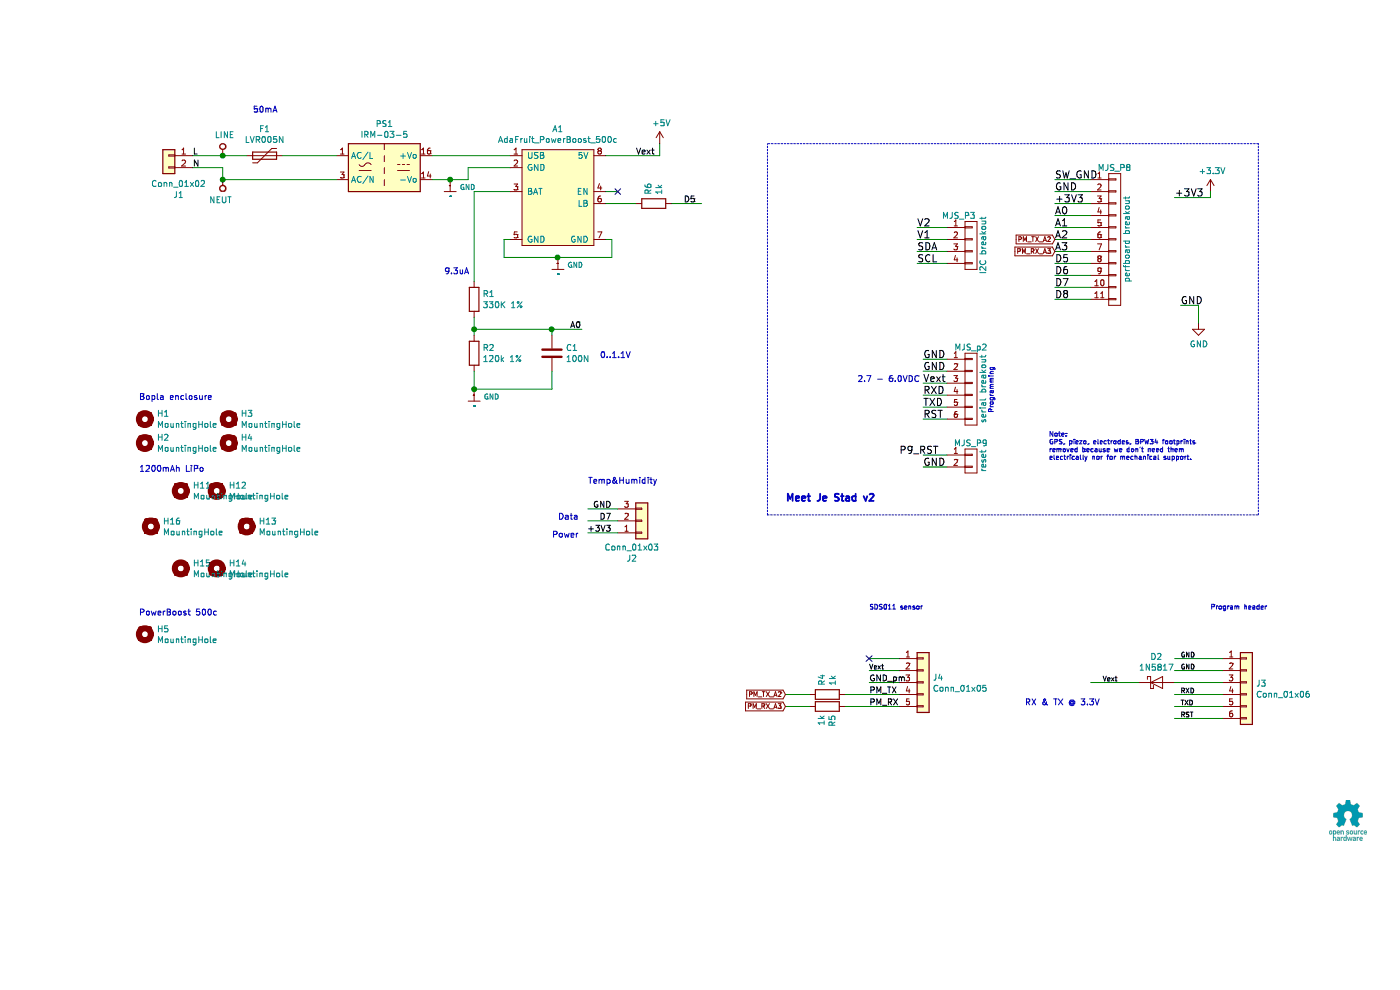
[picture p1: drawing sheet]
EESchema Schematic File Version 4
LIBS:mjs_carrier-cache
EELAYER 30 0
EELAYER END
$Descr A4 11693 8268
encoding utf-8
Sheet 1 1
Title "Meet Je Stad Carrier"
Date ""
Rev "1928"
Comp "TTN Community Apeldoorn"
Comment1 ""
Comment2 ""
Comment3 ""
Comment4 ""
$EndDescr
Text Label 9550 6000 0    39   ~ 0
RST
Text Label 9550 5900 0    39   ~ 0
TXD
Text Label 9550 5800 0    39   ~ 0
RXD
Text Label 8900 5700 0    39   ~ 0
Vext
Wire Wire Line
	8800 5700 9200 5700
$Comp
L Diode:1N5817 D2
U 1 1
P 9350 5700
F 0 "D2" H 9350 5916 50  0000 C CNN
F 1 "1N5817" H 9350 5825 50  0000 C CNN
F 2 "Diode_THT:D_DO-41_SOD81_P10.16mm_Horizontal" H 9350 5525 50  0001 C CNN
F 3 "http://www.vishay.com/docs/88525/1n5817.pdf" H 9350 5700 50  0001 C CNN
F 4 "2675093" H 9350 5700 50  0001 C CNN "OC_FARNELL"
	1    9350 5700
	1    0    0    -1  
$EndComp
Text Label 9550 5600 0    39   ~ 0
GND
Text Label 9550 5500 0    39   ~ 0
GND
Wire Wire Line
	9900 5500 9500 5500
Wire Wire Line
	9900 5600 9500 5600
Wire Wire Line
	9900 5700 9500 5700
Wire Wire Line
	9500 5800 9900 5800
Wire Wire Line
	9900 5900 9500 5900
Wire Wire Line
	9900 6000 9500 6000
Text Notes 9800 5100 0    39   ~ 0
Program header
$Comp
L Connector_Generic:Conn_01x06 J3
U 1 1
P 10100 5700
F 0 "J3" H 10180 5692 50  0000 L CNN
F 1 "Conn_01x06" H 10180 5601 50  0000 L CNN
F 2 "Connector_PinHeader_2.54mm:PinHeader_1x06_P2.54mm_Vertical" H 10100 5700 50  0001 C CNN
F 3 "~" H 10100 5700 50  0001 C CNN
F 4 "1593415" H 10100 5700 50  0001 C CNN "OC_FARNELL"
	1    10100 5700
	1    0    0    -1  
$EndComp
Text Notes 8000 3450 1    39   ~ 0
Programming
Text Label 6950 5600 0    39   ~ 0
Vext
$Comp
L Connector_Generic:Conn_01x05 J4
U 1 1
P 7400 5700
F 0 "J4" H 7480 5742 50  0000 L CNN
F 1 "Conn_01x05" H 7480 5651 50  0000 L CNN
F 2 "Connector_JST:JST_XH_S5B-XH-A_1x05_P2.50mm_Horizontal" H 7400 5700 50  0001 C CNN
F 3 "~" H 7400 5700 50  0001 C CNN
F 4 "1516293" H 7400 5700 50  0001 C CNN "OC_FARNELL"
F 5 "Horizontal version because MOQ for vertical at Farnell is 100" H 7400 5700 50  0001 C CNN "Remark"
	1    7400 5700
	1    0    0    -1  
$EndComp
Wire Wire Line
	5300 1700 5550 1700
$Comp
L Device:R R6
U 1 1
P 5150 1700
F 0 "R6" H 5220 1746 50  0000 L CNN
F 1 "1k" H 5220 1655 50  0000 L CNN
F 2 "Resistor_THT:R_Axial_DIN0207_L6.3mm_D2.5mm_P7.62mm_Horizontal" V 5080 1700 50  0001 C CNN
F 3 "~" H 5150 1700 50  0001 C CNN
F 4 "1700237" H 5150 1700 50  0001 C CNN "OC_FARNELL"
	1    5150 1700
	0    -1   -1   0   
$EndComp
Wire Wire Line
	6250 5900 6450 5900
Wire Wire Line
	6450 5800 6250 5800
Wire Wire Line
	6750 5900 7200 5900
Wire Wire Line
	6750 5800 7200 5800
$Comp
L Device:R R5
U 1 1
P 6600 5900
F 0 "R5" H 6670 5946 50  0000 L CNN
F 1 "1k" H 6670 5855 50  0000 L CNN
F 2 "Resistor_THT:R_Axial_DIN0207_L6.3mm_D2.5mm_P7.62mm_Horizontal" V 6530 5900 50  0001 C CNN
F 3 "~" H 6600 5900 50  0001 C CNN
F 4 "1700237" H 6600 5900 50  0001 C CNN "OC_FARNELL"
	1    6600 5900
	0    1    1    0   
$EndComp
$Comp
L Device:R R4
U 1 1
P 6600 5800
F 0 "R4" H 6670 5846 50  0000 L CNN
F 1 "1k" H 6670 5755 50  0000 L CNN
F 2 "Resistor_THT:R_Axial_DIN0207_L6.3mm_D2.5mm_P7.62mm_Horizontal" V 6530 5800 50  0001 C CNN
F 3 "~" H 6600 5800 50  0001 C CNN
F 4 "1700237" H 6600 5800 50  0001 C CNN "OC_FARNELL"
	1    6600 5800
	0    -1   -1   0   
$EndComp
Text GLabel 8500 2100 0    39   Input ~ 0
PM_RX_A3
Text GLabel 8500 2000 0    39   Input ~ 0
PM_TX_A2
Text GLabel 6250 5900 0    39   Input ~ 0
PM_RX_A3
Text GLabel 6250 5800 0    39   Input ~ 0
PM_TX_A2
Text Notes 6950 5100 0    39   ~ 0
SDS011 sensor
Text Label 6950 5900 0    50   ~ 0
PM_RX
Text Label 6950 5800 0    50   ~ 0
PM_TX
Text Label 6950 5700 0    50   ~ 0
GND
Wire Wire Line
	7200 5700 6950 5700
Wire Wire Line
	7200 5600 6950 5600
Wire Wire Line
	7200 5500 6950 5500
NoConn ~ 6950 5500
$Comp
L power:+3.3V #PWR0102
U 1 1
P 9800 1600
F 0 "#PWR0102" H 9800 1450 50  0001 C CNN
F 1 "+3.3V" H 9815 1773 50  0000 C CNN
F 2 "" H 9800 1600 50  0001 C CNN
F 3 "" H 9800 1600 50  0001 C CNN
	1    9800 1600
	1    0    0    -1  
$EndComp
Text Notes 6850 3200 0    50   ~ 0
2.7 - 6.0VDC
Text Notes 850  3350 0    50   ~ 0
Bopla enclosure
Text Notes 850  3950 0    50   ~ 0
1200mAh LiPo
Text Notes 850  5150 0    50   ~ 0
PowerBoost 500c
Text Notes 4350 4350 0    50   ~ 0
Data
Text Notes 4300 4500 0    50   ~ 0
Power\n
Text Notes 4600 4050 0    50   ~ 0
Temp&Humidity
Text Label 4800 4250 2    50   ~ 0
GND
Text Label 4800 4350 2    50   ~ 0
D7
Text Label 4800 4450 2    50   ~ 0
+3V3
Wire Wire Line
	4850 4250 4600 4250
Wire Wire Line
	4850 4350 4600 4350
Wire Wire Line
	4850 4450 4600 4450
$Comp
L Connector_Generic:Conn_01x03 J2
U 1 1
P 5050 4350
F 0 "J2" H 4968 4667 50  0000 C CNN
F 1 "Conn_01x03" H 4968 4576 50  0000 C CNN
F 2 "Connector_PinHeader_2.54mm:PinHeader_1x03_P2.54mm_Vertical" H 5050 4350 50  0001 C CNN
F 3 "~" H 5050 4350 50  0001 C CNN
F 4 "1593412" H 5050 4350 50  0001 C CNN "OC_FARNELL"
	1    5050 4350
	1    0    0    1   
$EndComp
Text Label 5000 1300 0    50   ~ 0
Vext
$Comp
L Mechanical:MountingHole H5
U 1 1
P 900 5300
F 0 "H5" H 1000 5346 50  0000 L CNN
F 1 "MountingHole" H 1000 5255 50  0000 L CNN
F 2 "MountingHole:MountingHole_2.5mm" H 900 5300 50  0001 C CNN
F 3 "~" H 900 5300 50  0001 C CNN
	1    900  5300
	1    0    0    -1  
$EndComp
Text Notes 1800 950  0    50   ~ 0
50mA
Connection ~ 3650 3250
$Comp
L Adafruit_PowerBoost_500C-eagle-import:GND #0103
U 1 1
P 3650 3350
F 0 "#0103" H 3700 3400 50  0001 C CNN
F 1 "GND" H 3728 3388 42  0000 L CNN
F 2 "" H 3650 3350 50  0001 C CNN
F 3 "" H 3650 3350 50  0001 C CNN
	1    3650 3350
	1    0    0    -1  
$EndComp
Text Notes 4700 3000 0    50   ~ 0
0..1.1V
Text Notes 3400 2300 0    50   ~ 0
9.3uA
Wire Wire Line
	4800 2000 4750 2000
Wire Wire Line
	3900 2150 4350 2150
NoConn ~ 4850 1600
Wire Wire Line
	4750 1300 5200 1300
Connection ~ 4300 2750
Wire Wire Line
	3650 2750 4300 2750
Wire Wire Line
	3650 3250 4300 3250
$Comp
L Device:C C1
U 1 1
P 4300 2950
F 0 "C1" H 4415 2996 50  0000 L CNN
F 1 "100N" H 4415 2905 50  0000 L CNN
F 2 "Capacitor_THT:C_Disc_D5.0mm_W2.5mm_P2.50mm" H 4338 2800 50  0001 C CNN
F 3 "~" H 4300 2950 50  0001 C CNN
F 4 "1141777" H 4300 2950 50  0001 C CNN "OC_FARNEL"
	1    4300 2950
	1    0    0    -1  
$EndComp
$Comp
L Device:R R1
U 1 1
P 3650 2500
F 0 "R1" H 3720 2546 50  0000 L CNN
F 1 "330K 1%" H 3720 2455 50  0000 L CNN
F 2 "Resistor_THT:R_Axial_DIN0207_L6.3mm_D2.5mm_P7.62mm_Horizontal" V 3580 2500 50  0001 C CNN
F 3 "~" H 3650 2500 50  0001 C CNN
F 4 "9341765" H 3650 2500 50  0001 C CNN "OC_FARNELL"
	1    3650 2500
	1    0    0    -1  
$EndComp
Text Label 5400 1700 0    50   ~ 0
D5
Wire Wire Line
	4750 1700 5000 1700
Text Label 4450 2750 0    50   ~ 0
A0
Wire Wire Line
	4300 2750 4550 2750
Wire Wire Line
	4300 3250 4300 3100
Wire Wire Line
	3650 3100 3650 3250
Wire Wire Line
	3650 2750 3650 2800
Connection ~ 3650 2750
Wire Wire Line
	4300 2800 4300 2750
Wire Wire Line
	3650 2650 3650 2750
Wire Wire Line
	3650 1600 3650 2350
Wire Wire Line
	3950 1600 3650 1600
$Comp
L Device:R R2
U 1 1
P 3650 2950
F 0 "R2" H 3720 2996 50  0000 L CNN
F 1 "120k 1%" H 3720 2905 50  0000 L CNN
F 2 "Resistor_THT:R_Axial_DIN0207_L6.3mm_D2.5mm_P7.62mm_Horizontal" V 3580 2950 50  0001 C CNN
F 3 "~" H 3650 2950 50  0001 C CNN
F 4 "9341242" H 3650 2950 50  0001 C CNN "OC_FARNELL"
	1    3650 2950
	1    0    0    -1  
$EndComp
Wire Wire Line
	5200 1300 5200 1200
Wire Wire Line
	4750 1600 4850 1600
Wire Wire Line
	3450 1500 3300 1500
Connection ~ 3450 1500
$Comp
L Adafruit_PowerBoost_500C-eagle-import:GND #0102
U 1 1
P 3450 1600
F 0 "#0102" H 3500 1650 50  0001 C CNN
F 1 "GND" H 3528 1638 42  0000 L CNN
F 2 "" H 3450 1600 50  0001 C CNN
F 3 "" H 3450 1600 50  0001 C CNN
	1    3450 1600
	1    0    0    -1  
$EndComp
Wire Wire Line
	1550 1300 1750 1300
Connection ~ 1550 1300
$Comp
L power:LINE #PWR0105
U 1 1
P 1550 1300
F 0 "#PWR0105" H 1550 1150 50  0001 C CNN
F 1 "LINE" H 1567 1473 50  0000 C CNN
F 2 "" H 1550 1300 50  0001 C CNN
F 3 "" H 1550 1300 50  0001 C CNN
	1    1550 1300
	1    0    0    -1  
$EndComp
Wire Wire Line
	1300 1300 1550 1300
Connection ~ 1550 1500
$Comp
L power:NEUT #PWR0104
U 1 1
P 1550 1500
F 0 "#PWR0104" H 1550 1350 50  0001 C CNN
F 1 "NEUT" H 1568 1673 50  0000 C CNN
F 2 "" H 1550 1500 50  0001 C CNN
F 3 "" H 1550 1500 50  0001 C CNN
	1    1550 1500
	-1   0    0    1   
$EndComp
$Comp
L Mechanical:MountingHole H14
U 1 1
P 1500 4750
F 0 "H14" H 1600 4796 50  0000 L CNN
F 1 "MountingHole" H 1600 4705 50  0000 L CNN
F 2 "MountingHole:MountingHole_2.5mm" H 1500 4750 50  0001 C CNN
F 3 "~" H 1500 4750 50  0001 C CNN
	1    1500 4750
	1    0    0    -1  
$EndComp
$Comp
L Mechanical:MountingHole H15
U 1 1
P 1200 4750
F 0 "H15" H 1300 4796 50  0000 L CNN
F 1 "MountingHole" H 1300 4705 50  0000 L CNN
F 2 "MountingHole:MountingHole_2.5mm" H 1200 4750 50  0001 C CNN
F 3 "~" H 1200 4750 50  0001 C CNN
	1    1200 4750
	1    0    0    -1  
$EndComp
$Comp
L Mechanical:MountingHole H13
U 1 1
P 1750 4400
F 0 "H13" H 1850 4446 50  0000 L CNN
F 1 "MountingHole" H 1850 4355 50  0000 L CNN
F 2 "MountingHole:MountingHole_2.5mm" H 1750 4400 50  0001 C CNN
F 3 "~" H 1750 4400 50  0001 C CNN
	1    1750 4400
	1    0    0    -1  
$EndComp
$Comp
L Mechanical:MountingHole H16
U 1 1
P 950 4400
F 0 "H16" H 1050 4446 50  0000 L CNN
F 1 "MountingHole" H 1050 4355 50  0000 L CNN
F 2 "MountingHole:MountingHole_2.5mm" H 950 4400 50  0001 C CNN
F 3 "~" H 950 4400 50  0001 C CNN
	1    950  4400
	1    0    0    -1  
$EndComp
$Comp
L Mechanical:MountingHole H12
U 1 1
P 1500 4100
F 0 "H12" H 1600 4146 50  0000 L CNN
F 1 "MountingHole" H 1600 4055 50  0000 L CNN
F 2 "MountingHole:MountingHole_2.5mm" H 1500 4100 50  0001 C CNN
F 3 "~" H 1500 4100 50  0001 C CNN
	1    1500 4100
	1    0    0    -1  
$EndComp
$Comp
L Mechanical:MountingHole H11
U 1 1
P 1200 4100
F 0 "H11" H 1300 4146 50  0000 L CNN
F 1 "MountingHole" H 1300 4055 50  0000 L CNN
F 2 "MountingHole:MountingHole_2.5mm" H 1200 4100 50  0001 C CNN
F 3 "~" H 1200 4100 50  0001 C CNN
	1    1200 4100
	1    0    0    -1  
$EndComp
$Comp
L Mechanical:MountingHole H4
U 1 1
P 1600 3700
F 0 "H4" H 1700 3746 50  0000 L CNN
F 1 "MountingHole" H 1700 3655 50  0000 L CNN
F 2 "MountingHole:MountingHole_4.3mm_M4" H 1600 3700 50  0001 C CNN
F 3 "~" H 1600 3700 50  0001 C CNN
	1    1600 3700
	1    0    0    -1  
$EndComp
$Comp
L Mechanical:MountingHole H3
U 1 1
P 1600 3500
F 0 "H3" H 1700 3546 50  0000 L CNN
F 1 "MountingHole" H 1700 3455 50  0000 L CNN
F 2 "MountingHole:MountingHole_4.3mm_M4" H 1600 3500 50  0001 C CNN
F 3 "~" H 1600 3500 50  0001 C CNN
	1    1600 3500
	1    0    0    -1  
$EndComp
$Comp
L Mechanical:MountingHole H2
U 1 1
P 900 3700
F 0 "H2" H 1000 3746 50  0000 L CNN
F 1 "MountingHole" H 1000 3655 50  0000 L CNN
F 2 "MountingHole:MountingHole_4.3mm_M4" H 900 3700 50  0001 C CNN
F 3 "~" H 900 3700 50  0001 C CNN
	1    900  3700
	1    0    0    -1  
$EndComp
$Comp
L Mechanical:MountingHole H1
U 1 1
P 900 3500
F 0 "H1" H 1000 3546 50  0000 L CNN
F 1 "MountingHole" H 1000 3455 50  0000 L CNN
F 2 "MountingHole:MountingHole_4.3mm_M4" H 900 3500 50  0001 C CNN
F 3 "~" H 900 3500 50  0001 C CNN
	1    900  3500
	1    0    0    -1  
$EndComp
Wire Wire Line
	4350 2150 4800 2150
Connection ~ 4350 2150
$Comp
L Adafruit_PowerBoost_500C-eagle-import:GND #0101
U 1 1
P 4350 2250
F 0 "#0101" H 4400 2300 50  0001 C CNN
F 1 "GND" H 4428 2288 42  0000 L CNN
F 2 "" H 4350 2250 50  0001 C CNN
F 3 "" H 4350 2250 50  0001 C CNN
	1    4350 2250
	1    0    0    -1  
$EndComp
Wire Wire Line
	4800 2150 4800 2000
Wire Wire Line
	3900 2000 3900 2150
Wire Wire Line
	3950 2000 3900 2000
Wire Wire Line
	3600 1500 3450 1500
Wire Wire Line
	3600 1400 3600 1500
Wire Wire Line
	3950 1400 3600 1400
Wire Wire Line
	3300 1300 3950 1300
$Comp
L mjs_carrier:AdaFruit_PowerBoost_500c A1
U 1 1
P 4350 1650
F 0 "A1" H 4350 2225 50  0000 C CNN
F 1 "AdaFruit_PowerBoost_500c" H 4350 2134 50  0000 C CNN
F 2 "mjs_carrier:AdaFruit_PowerBoost_500c" H 4350 2150 50  0001 C CNN
F 3 "" H 4350 2150 50  0001 C CNN
	1    4350 1650
	1    0    0    -1  
$EndComp
$Comp
L power:+5V #PWR0103
U 1 1
P 5200 1200
F 0 "#PWR0103" H 5200 1050 50  0001 C CNN
F 1 "+5V" H 5215 1373 50  0000 C CNN
F 2 "" H 5200 1200 50  0001 C CNN
F 3 "" H 5200 1200 50  0001 C CNN
	1    5200 1200
	1    0    0    -1  
$EndComp
Text Label 1300 1400 0    50   ~ 0
N
Text Label 1300 1300 0    50   ~ 0
L
Wire Wire Line
	1550 1500 2500 1500
Wire Wire Line
	1550 1400 1550 1500
Wire Wire Line
	1300 1400 1550 1400
Wire Wire Line
	2050 1300 2500 1300
$Comp
L Device:Polyfuse F1
U 1 1
P 1900 1300
F 0 "F1" V 1675 1300 50  0000 C CNN
F 1 "LVR005N" V 1766 1300 50  0000 C CNN
F 2 "mjs_carrier:Fuse_LittelFuse_LVR005NK" H 1950 1100 50  0001 L CNN
F 3 "~" H 1900 1300 50  0001 C CNN
F 4 "Littelfuse" V 1900 1300 50  0001 C CNN "MF"
F 5 "1175831" V 1900 1300 50  0001 C CNN "OC_FARNELL"
	1    1900 1300
	0    1    1    0   
$EndComp
$Comp
L Converter_ACDC:IRM-03-5 PS1
U 1 1
P 2900 1400
F 0 "PS1" H 2900 1767 50  0000 C CNN
F 1 "IRM-03-5" H 2900 1676 50  0000 C CNN
F 2 "Converter_ACDC:Converter_ACDC_MeanWell_IRM-03-xx_THT" H 2900 1050 50  0001 C CNN
F 3 "https://www.meanwell.com/Upload/PDF/IRM-03/IRM-03-SPEC.PDF" H 2900 1000 50  0001 C CNN
	1    2900 1400
	1    0    0    -1  
$EndComp
$Comp
L Connector_Generic:Conn_01x02 J1
U 1 1
P 1100 1300
F 0 "J1" H 1018 975 50  0000 C CNN
F 1 "Conn_01x02" H 1018 1066 50  0000 C CNN
F 2 "TerminalBlock_Phoenix:TerminalBlock_Phoenix_MKDS-3-2-5.08_1x02_P5.08mm_Horizontal" H 1100 1300 50  0001 C CNN
F 3 "~" H 1100 1300 50  0001 C CNN
F 4 "2314973" H 1100 1300 50  0001 C CNN "OC_FARNELL"
	1    1100 1300
	-1   0    0    -1  
$EndComp
Wire Wire Line
	9800 1650 9800 1600
Wire Wire Line
	9500 1650 9800 1650
Text Label 9500 1650 0    60   ~ 0
+3V3
Wire Wire Line
	7400 3200 7600 3200
Text Label 7400 3200 0    60   ~ 0
Vext
Text Label 9550 2550 0    60   ~ 0
GND
Text Label 8500 2500 0    60   ~ 0
D8
Text Label 8500 2400 0    60   ~ 0
D7
Text Label 8500 2300 0    60   ~ 0
D6
Text Label 8500 2200 0    60   ~ 0
D5
Text Label 8500 2100 0    60   ~ 0
A3
Text Label 8500 2000 0    60   ~ 0
A2
Text Label 8500 1900 0    60   ~ 0
A1
Text Label 8500 1800 0    60   ~ 0
A0
Text Label 8500 1700 0    60   ~ 0
+3V3
Text Label 8500 1600 0    60   ~ 0
GND
Text Label 8500 1500 0    60   ~ 0
SW_GND
Text Label 7400 3900 0    60   ~ 0
GND
Text Label 7200 3800 0    60   ~ 0
P9_RST
Text Label 7400 3500 0    60   ~ 0
RST
Text Label 7400 3400 0    60   ~ 0
TXD
Text Label 7400 3300 0    60   ~ 0
RXD
Text Label 7400 3100 0    60   ~ 0
GND
Text Label 7400 3000 0    60   ~ 0
GND
Text Label 7350 2200 0    60   ~ 0
SCL
Text Label 7350 2100 0    60   ~ 0
SDA
Text Label 7350 2000 0    60   ~ 0
V1
Text Label 7350 1900 0    60   ~ 0
V2
Wire Notes Line
	6100 4300 6100 1200
Wire Notes Line
	10200 4300 10200 1200
Wire Wire Line
	7350 1900 7600 1900
Wire Wire Line
	7600 2000 7350 2000
Wire Wire Line
	7350 2100 7600 2100
Wire Wire Line
	7350 2200 7600 2200
Wire Wire Line
	8500 1500 8800 1500
Wire Wire Line
	8800 1600 8500 1600
Wire Wire Line
	8800 1700 8500 1700
Wire Wire Line
	8800 1800 8500 1800
Wire Wire Line
	8500 1900 8800 1900
Wire Wire Line
	8800 2000 8500 2000
Wire Wire Line
	8500 2100 8800 2100
Wire Wire Line
	8800 2200 8500 2200
Wire Wire Line
	8500 2300 8800 2300
Wire Wire Line
	8800 2400 8500 2400
Wire Wire Line
	8500 2500 8800 2500
Wire Wire Line
	9700 2550 9550 2550
Wire Wire Line
	9700 2700 9700 2550
$Comp
L power:GND #PWR0101
U 1 1
P 9700 2700
F 0 "#PWR0101" H 9700 2450 50  0001 C CNN
F 1 "GND" H 9705 2527 50  0000 C CNN
F 2 "" H 9700 2700 50  0001 C CNN
F 3 "" H 9700 2700 50  0001 C CNN
	1    9700 2700
	1    0    0    -1  
$EndComp
Wire Wire Line
	7400 3900 7600 3900
Wire Wire Line
	7600 3800 7400 3800
Wire Wire Line
	7600 3000 7400 3000
Wire Wire Line
	7600 3100 7400 3100
Wire Wire Line
	7600 3500 7400 3500
Wire Wire Line
	7400 3400 7600 3400
Wire Wire Line
	7600 3300 7400 3300
$Comp
L mjs_carrier-rescue:CONN_01X02-mjspcb-rescue MJS_P9
U 1 1
P 7800 3850
F 0 "MJS_P9" H 7800 4000 50  0000 C CNN
F 1 "reset" V 7900 3850 50  0000 C CNN
F 2 "Socket_Strips:Socket_Strip_Straight_1x02" H 7800 3850 50  0001 C CNN
F 3 "" H 7800 3850 50  0000 C CNN
	1    7800 3850
	1    0    0    -1  
$EndComp
Wire Notes Line
	10200 1200 6100 1200
Wire Notes Line
	6100 4300 10200 4300
$Comp
L mjs_carrier-rescue:CONN_01X11-mjspcb-rescue MJS_P8
U 1 1
P 9000 2000
F 0 "MJS_P8" H 9000 2600 50  0000 C CNN
F 1 "perfboard breakout" V 9100 2000 50  0000 C CNN
F 2 "meetjestad:Perf_board_connecttion_1x11" H 9000 2000 50  0001 C CNN
F 3 "" H 9000 2000 50  0000 C CNN
	1    9000 2000
	1    0    0    -1  
$EndComp
Text Notes 6250 4200 0    60   ~ 12
Meet Je Stad v2
$Comp
L mjs_carrier-rescue:CONN_01X06-mjspcb-rescue MJS_p2
U 1 1
P 7800 3250
F 0 "MJS_p2" H 7800 3600 50  0000 C CNN
F 1 "serial breakout" V 7900 3250 50  0000 C CNN
F 2 "Pin_Headers:Pin_Header_Straight_1x06" H 7800 3250 50  0001 C CNN
F 3 "" H 7800 3250 50  0000 C CNN
	1    7800 3250
	1    0    0    -1  
$EndComp
$Comp
L mjs_carrier-rescue:CONN_01X04-mjspcb-rescue MJS_P3
U 1 1
P 7800 2050
F 0 "MJS_P3" H 7700 2300 50  0000 C CNN
F 1 "I2C breakout" V 7900 2050 50  0000 C CNN
F 2 "Socket_Strips:Socket_Strip_Straight_1x04" H 7800 2050 50  0001 C CNN
F 3 "" H 7800 2050 50  0000 C CNN
	1    7800 2050
	1    0    0    -1  
$EndComp
Text Notes 8250 5900 0    50   ~ 0
RX & TX @ 3.3V
Text Notes 8450 3850 0    39   ~ 0
Note: \nGPS, piezo, electrodes, BPW34 footprints \nremoved because we don't need them \nelectrically nor for mechanical support.
$EndSCHEMATC
